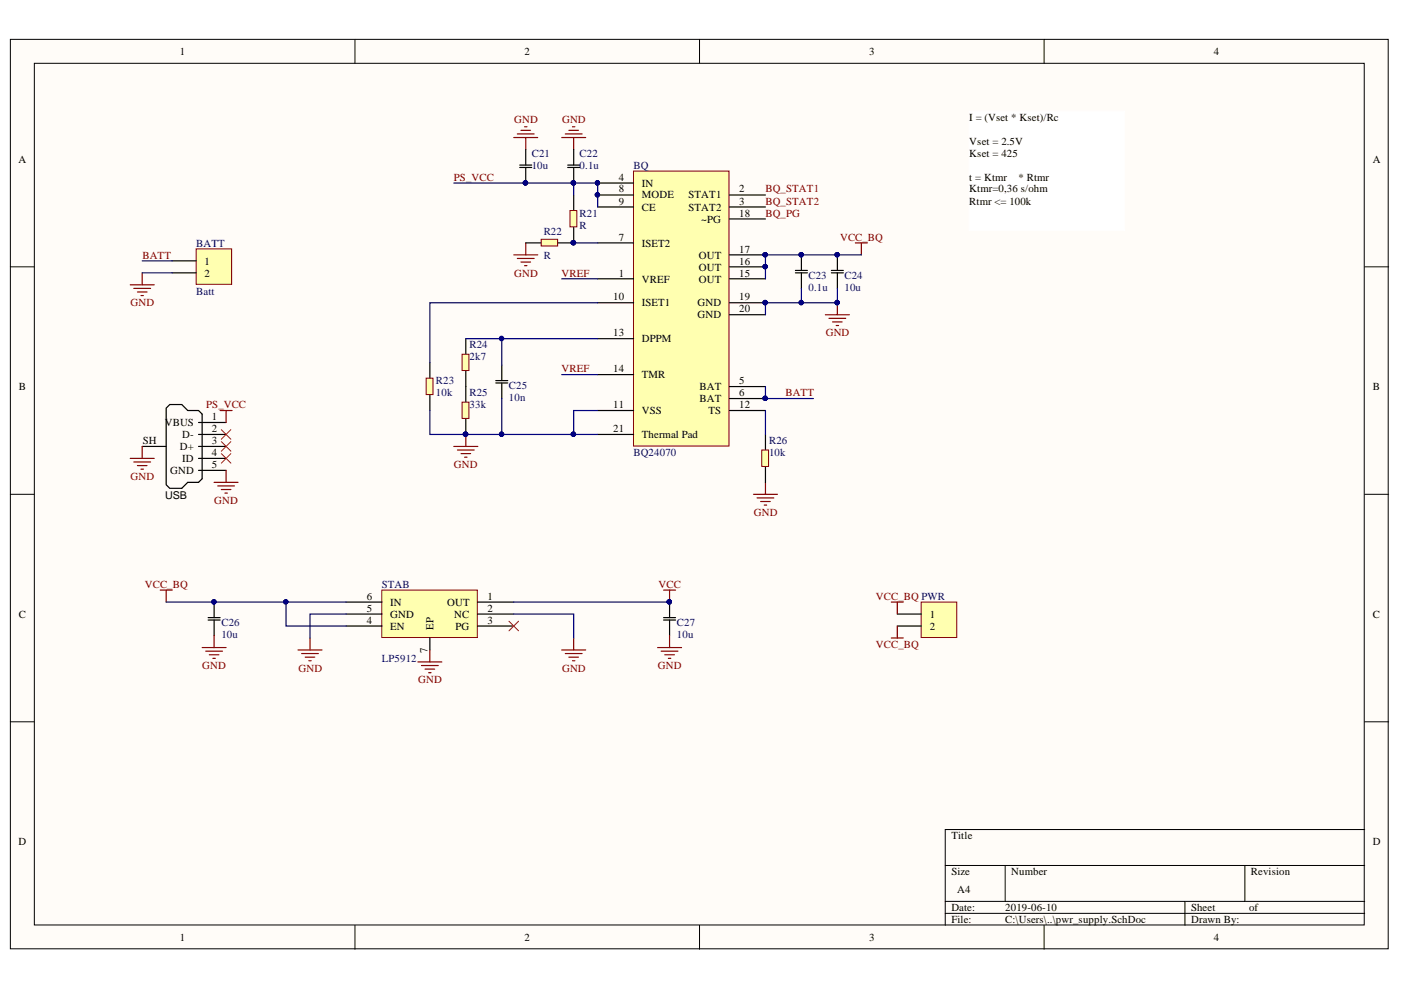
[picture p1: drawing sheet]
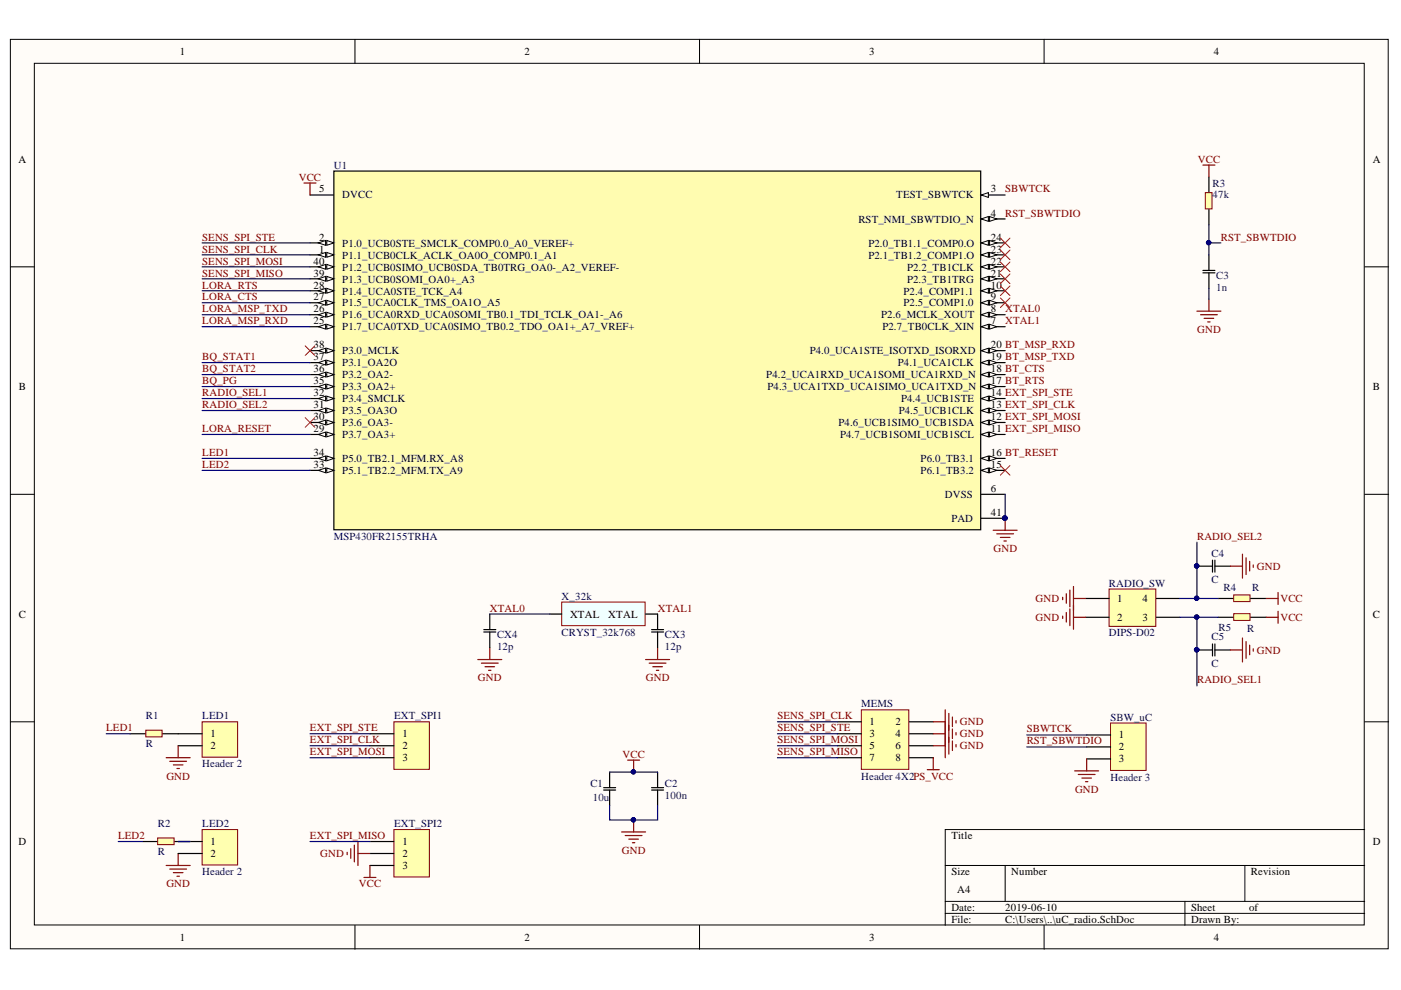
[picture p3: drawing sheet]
# Altium project radio_module.PrjPcb
3 sheets, 49 parts. Net scope: global (net labels, ports and power ports of the same name join across sheets).
Board file: radio_pcb.PcbDoc
Sheets:
  radio.SchDoc
  pwr_supply.SchDoc
  uC_radio.SchDoc

## Sheet radio.SchDoc
size A4

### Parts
BT  BL652_Solder_PAD_P39  [XCVR_BL652-SA-01]
BT_SW  (no value)  [HDR1X3]
BT_UART  Header 4  [HDR1X4]
Cb2  1u  [603]
CL1  1u  [603]
CL2  1u  [603]
Con1  RFL  [IPEX]
Con2  RFH  [IPEX]
LoRa  LORA module  [RN2483]
Rb1  R  [603]

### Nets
GND: BT.1(GND) BT.16(GND) BT.27(GND) BT.39(GND) BT_UART.4 CL1.2 CL2.1 Con1.2 Con1.3 Con2.2 Con2.3 LoRa.1(GND) LoRa.8(GND) LoRa.11(GND) LoRa.20(GND) LoRa.21(GND) LoRa.22(GND) LoRa.24(GND) LoRa.26(GND) LoRa.27(GND) LoRa.28(GND) LoRa.33(GND) LoRa.41(GND) LoRa.47(GND) Rb1.1
VCC: BT_UART.3 Cb2.1 CL1.1 CL2.2 LoRa.12(VDD) LoRa.34(VDD)
BT_CTS: BT.18(SIO_07/UART_CTS)
BT_MSP_RXD: BT.19(SIO_06/UART_TX) BT_UART.2
BT_MSP_TXD: BT.17(SIO_08/UART_RX) BT_UART.1
BT_RESET: BT.7(nRESET) BT_SW.3
BT_RTS: BT.20(SIO_05/UART_RTS/AIN3)
BT_SWDCLK: BT.6(SWDCLK) BT_SW.2
BT_SWDIO: BT.5(SWDIO) BT_SW.1
LORA_CTS: LoRa.3(UART_CTS)
LORA_MSP_RXD: LoRa.6(UART_TX)
LORA_MSP_TXD: LoRa.7(UART_RX)
LORA_RESET: LoRa.32(RESET)
LORA_RTS: LoRa.2(UART_RTS)
NetBT_26: BT.26(VDD_nRF) Cb2.2
NetBT_28: BT.28(SIO_13/nAutoRUN) Rb1.2
NetCon1_1: Con1.1(RF) LoRa.25(RFL)
NetCon2_1: Con2.1(RF) LoRa.23(RFH)

Not connected (* = marked no-connect by the designer): BT 2(SIO_24/SPI_MISO)* 3(SIO_23/SPI_MOSI)* 4(SIO_22/SPI_SS)* 8(SIO_20)* 9(SIO_18)* 10(SIO_16)* 11(SIO_14)* 12(SIO_12)* 13(SIO_11)* 14(NFC2/SIO_10)* 15(NFC1/SIO_09)* 21(SIO_04/AIN2)* 22(SIO_03/AIN1)* 23(SIO_02/AIN0)* 24(SIO_01/XL2)* 25(SIO_00/XL1)* 29(SIO_15)* 30(SIO_17)* 31(SIO_19)* 32(SIO_31/AIN7)* 33(SIO_30/AIN6)* 34(SIO_29/AIN5)* 35(SIO_28/AIN4)* 36(SIO_27/I2C_SCL)* 37(SIO_26/I2C_SDA)* 38(SIO_25/SPI_CLK)*; LoRa 4(RSV)* 5(RSV)* 9(GPIO13)* 10(GPIO12)* 13(GPIO11)* 14(GPIO10)* 15(NC)* 16(NC)* 17(NC)* 18(NC)* 19(NC)* 29(NC)* 30(TEST0)* 31(TEST1)* 35(GPIO0)* 36(GPIO1)* 37(GPIO2)* 38(GPIO3)* 39(GPIO4)* 40(GPIO5)* 42(NC)* 43(GPIO6)* 44(GPIO7)* 45(GPIO8)* 46(GPIO9)*

## Sheet pwr_supply.SchDoc
size A4

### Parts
BATT  Batt  [HDR1X2]
BQ  BQ24070  [BQ24070]
C21  10u  [603]
C22  0.1u  [603]
C23  0.1u  [603]
C24  10u  [603]
C25  10n  [603]
C26  10u  [402]
C27  10u  [402]
PWR  (no value)  [HDR1X2]
R21  R  [603]
R22  R  [603]
R23  10k  [603]
R24  2k7  [603]
R25  33k  [603]
R26  10k  [603]
STAB  LP5912  [WSON-6]
USB  USB Micro Type B  [USB_Micro-B]  (value not drawn)

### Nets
GND: BATT.2 BQ.11(VSS) BQ.19(GND) BQ.20(GND) BQ.21(Thermal_Pad) C21.2 C22.2 C23.1 C24.1 C25.1 C26.1 C27.1 R22.2 R23.1 R25.1 R26.1 STAB.2(NC) STAB.5(GND) STAB.7(EP) USB.5(GND) USB.SH(Shell)
PS_VCC: BQ.4(IN) BQ.8(MODE) BQ.9(CE) C21.1 C22.1 R21.2 USB.1(VBUS)
VCC: C27.2 STAB.1(OUT)
VCC_BQ: BQ.15(OUT) BQ.16(OUT) BQ.17(OUT) C23.2 C24.2 C26.2 PWR.1 PWR.2 STAB.4(EN) STAB.6(IN)
BATT: BATT.1 BQ.5(BAT) BQ.6(BAT)
BQ_PG: BQ.18(~PG)
BQ_STAT1: BQ.2(STAT1)
BQ_STAT2: BQ.3(STAT2)
VREF: BQ.1(VREF) BQ.14(TMR)
NetBQ_7: BQ.7(ISET2) R21.1 R22.1
NetBQ_10: BQ.10(ISET1) R23.2
NetBQ_12: BQ.12(TS) R26.2
NetBQ_13: BQ.13(DPPM) C25.2 R24.2
NetR24_1: R24.1 R25.2

Not connected (* = marked no-connect by the designer): STAB 3(PG)*; USB 2(D-)* 3(D+)* 4(ID)*

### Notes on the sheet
- I = (Vset * Kset)/Rc
  Vset = 2.5V
  Kset = 425
  t = Ktmr* Rtmr
  Ktmr=0,36 s/ohm
  Rtmr <= 100k

## Sheet uC_radio.SchDoc
size A4

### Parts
C1  10u  [402]
C2  100n  [402]
C3  1n  [402]
C4  C  [603]
C5  C  [603]
CX3  12p  [402]
CX4  12p  [402]
EXT_SPI1  (no value)  [HDR1X3]
EXT_SPI2  (no value)  [HDR1X3]
LED1  Header 2  [HDR1X2]
LED2  Header 2  [HDR1X2]
MEMS  Header 4X2  [HDR2X4]
R1  R  [402]
R2  R  [402]
R3  47k  [402]
R4  R  [402]
R5  R  [402]
RADIO_SW  DIPS-D02  [DIPS-02]
SBW_uC  Header 3  [HDR1X3]
U1  MSP430FR2155TRHA  [RHA0040E_NV]
X_32k  CRYST_32k768  [CRYST 32.768 kHz]

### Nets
GND: C1.1 C2.1 C3.1 C4.2 C5.2 CX3.1 CX4.1 EXT_SPI2.2 LED1.2 LED2.2 MEMS.2 MEMS.4 MEMS.6 RADIO_SW.1 RADIO_SW.2 SBW_uC.3 U1.6(DVSS) U1.41(PAD)
PS_VCC: MEMS.8
VCC: C1.2 C2.2 EXT_SPI2.3 R3.2 R4.2 R5.2 U1.5(DVCC)
BQ_PG: U1.35(P3.3_OA2+)
BQ_STAT1: U1.37(P3.1_OA2O)
BQ_STAT2: U1.36(P3.2_OA2-)
BT_CTS: U1.18(P4.2_UCA1RXD_UCA1SOMI_UCA1RXD_N)
BT_MSP_RXD: U1.20(P4.0_UCA1STE_ISOTXD_ISORXD)
BT_MSP_TXD: U1.19(P4.1_UCA1CLK)
BT_RESET: U1.16(P6.0_TB3.1)
BT_RTS: U1.17(P4.3_UCA1TXD_UCA1SIMO_UCA1TXD_N)
EXT_SPI_CLK: EXT_SPI1.2 U1.13(P4.5_UCB1CLK)
EXT_SPI_MISO: EXT_SPI2.1 U1.11(P4.7_UCB1SOMI_UCB1SCL)
EXT_SPI_MOSI: EXT_SPI1.3 U1.12(P4.6_UCB1SIMO_UCB1SDA)
EXT_SPI_STE: EXT_SPI1.1 U1.14(P4.4_UCB1STE)
LED1: R1.1 U1.34(P5.0_TB2.1_MFM.RX_A8)
LED2: R2.1 U1.33(P5.1_TB2.2_MFM.TX_A9)
LORA_CTS: U1.27(P1.5_UCA0CLK_TMS_OA1O_A5)
LORA_MSP_RXD: U1.25(P1.7_UCA0TXD_UCA0SIMO_TB0.2_TDO_OA1+_A7_VREF+)
LORA_MSP_TXD: U1.26(P1.6_UCA0RXD_UCA0SOMI_TB0.1_TDI_TCLK_OA1-_A6)
LORA_RESET: U1.29(P3.7_OA3+)
LORA_RTS: U1.28(P1.4_UCA0STE_TCK_A4)
RADIO_SEL1: C5.1 R5.1 RADIO_SW.3 U1.32(P3.4_SMCLK)
RADIO_SEL2: C4.1 R4.1 RADIO_SW.4 U1.31(P3.5_OA3O)
RST_SBWTDIO: C3.2 R3.1 SBW_uC.2 U1.4(RST_NMI_SBWTDIO_N)
SBWTCK: SBW_uC.1 U1.3(TEST_SBWTCK)
SENS_SPI_CLK: MEMS.1 U1.1(P1.1_UCB0CLK_ACLK_OA0O_COMP0.1_A1)
SENS_SPI_MISO: MEMS.7 U1.39(P1.3_UCB0SOMI_OA0+_A3)
SENS_SPI_MOSI: MEMS.5 U1.40(P1.2_UCB0SIMO_UCB0SDA_TB0TRG_OA0-_A2_VEREF-)
SENS_SPI_STE: MEMS.3 U1.2(P1.0_UCB0STE_SMCLK_COMP0.0_A0_VEREF+)
XTAL0: CX4.2 U1.8(P2.6_MCLK_XOUT) X_32k.2(XTAL)
XTAL1: CX3.2 U1.7(P2.7_TB0CLK_XIN) X_32k.1(XTAL)
NetLED1_1: LED1.1 R1.2
NetLED2_1: LED2.1 R2.2

Not connected (* = marked no-connect by the designer): U1 9(P2.5_COMP1.0)* 10(P2.4_COMP1.1)* 15(P6.1_TB3.2)* 21(P2.3_TB1TRG)* 22(P2.2_TB1CLK)* 23(P2.1_TB1.2_COMP1.O)* 24(P2.0_TB1.1_COMP0.O)* 30(P3.6_OA3-)* 38(P3.0_MCLK)*

## Nets that join several sheets
GND: radio (25 pins), pwr_supply (21 pins), uC_radio (18 pins)
PS_VCC: pwr_supply (7 pins), uC_radio (MEMS.8)
VCC: radio (6 pins), pwr_supply (C27.2 STAB.1), uC_radio (7 pins)
BQ_PG: pwr_supply (BQ.18), uC_radio (U1.35)
BQ_STAT1: pwr_supply (BQ.2), uC_radio (U1.37)
BQ_STAT2: pwr_supply (BQ.3), uC_radio (U1.36)
BT_CTS: radio (BT.18), uC_radio (U1.18)
BT_MSP_RXD: radio (BT.19 BT_UART.2), uC_radio (U1.20)
BT_MSP_TXD: radio (BT.17 BT_UART.1), uC_radio (U1.19)
BT_RESET: radio (BT.7 BT_SW.3), uC_radio (U1.16)
BT_RTS: radio (BT.20), uC_radio (U1.17)
LORA_CTS: radio (LoRa.3), uC_radio (U1.27)
LORA_MSP_RXD: radio (LoRa.6), uC_radio (U1.25)
LORA_MSP_TXD: radio (LoRa.7), uC_radio (U1.26)
LORA_RESET: radio (LoRa.32), uC_radio (U1.29)
LORA_RTS: radio (LoRa.2), uC_radio (U1.28)
